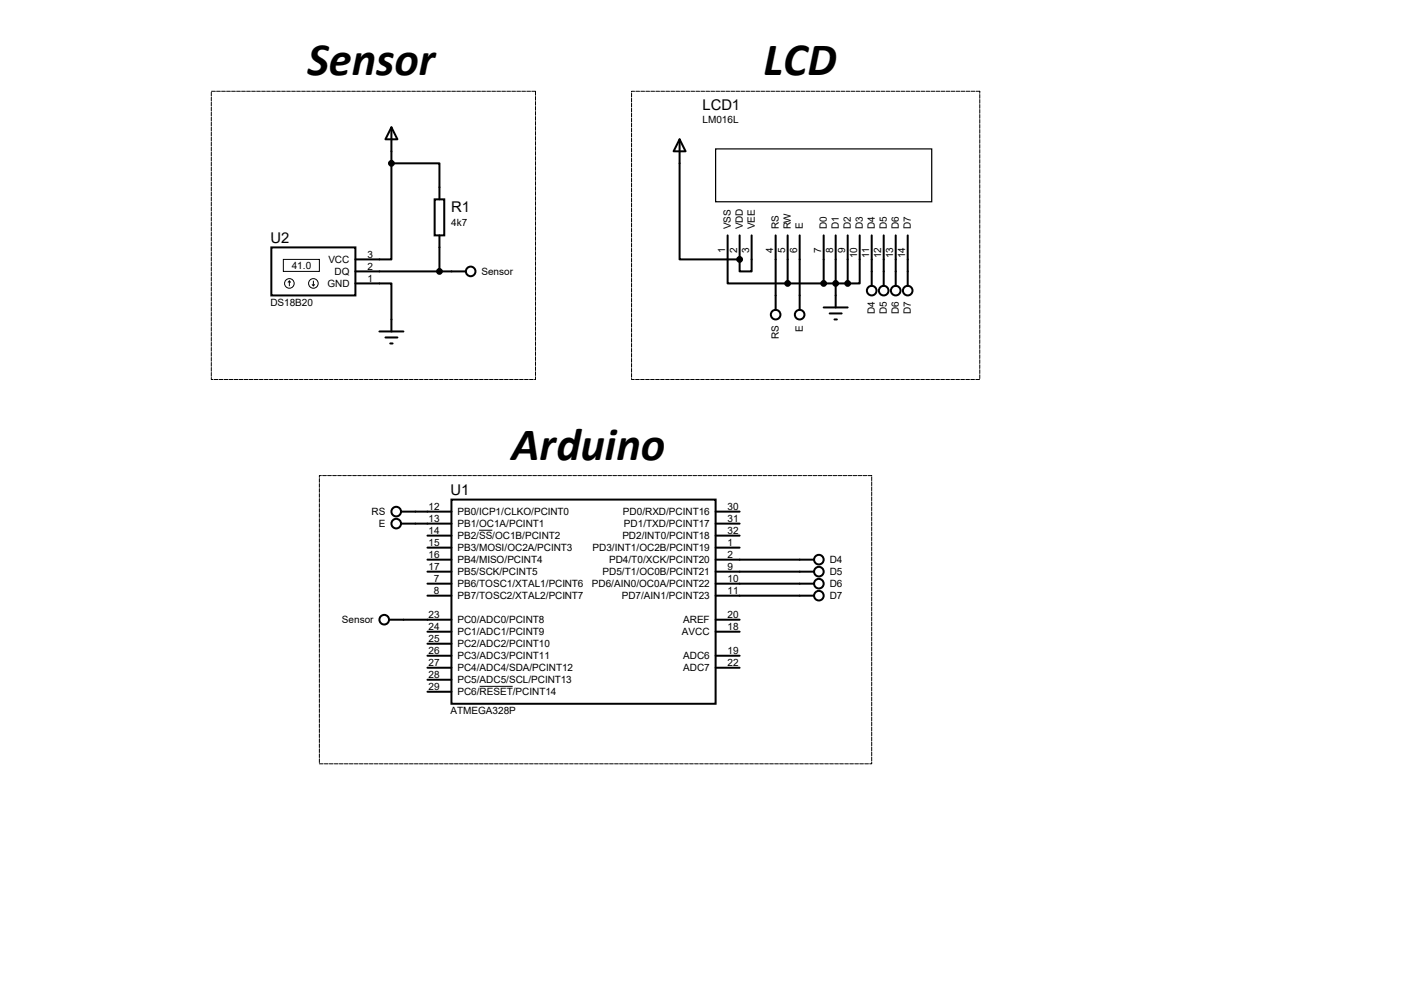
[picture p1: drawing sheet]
<svg xmlns="http://www.w3.org/2000/svg" width="297mm" height="210mm" viewBox="0 0 297 210" stroke-linecap="round" stroke-linejoin="round" font-family="sans-serif">
<g fill="none" stroke="#000" stroke-width=".42">
<path d="M82.8 26.9l1.3 2.6h-2.6zM82.8 34.5v20.4h-7.6M82.8 34.5h10.2v7.7M82.8 26.9v7.6M143.8 29.5l1.2 2.5h-2.5zM143.8 29.5v25.4h12.7M57.4 52.3h17.8v10.2h-17.8zM75.2 59.9h7.6v10.2M75.2 57.4h23.4M91.9 42.2h2.1v7.6h-2.1zM93 49.8v7.6M153.9 49.8v10.1h12.7"/>
<path d="M156.5 49.8v5.1M159 49.8v7.6h-2.5v-2.5M164.1 49.8v15.7M166.6 59.9h12.7M166.6 49.8v10.1M169.2 49.8v15.7M174.2 49.8v10.1M176.8 49.8v15.2M179.3 49.8v10.1M181.9 49.8v10.1h-2.6M184.4 49.8v10.7M186.9 49.8v10.7"/>
<path d="M189.5 49.8v10.7M192 49.8v10.7M80.3 70.1h5M81.5 71.4h2.6M82.5 72.6h.6M174.2 65h5.1M175.5 66.3h2.6M176.5 67.6h.5M84.8 108.2h10.7M84.8 110.7h10.7M90.4 118.4h5.1M90.4 115.8h5.1"/>
<path d="M90.4 113.3h5.1M95.5 105.7h55.9v43.1h-55.9zM151.4 108.2h5.1M151.4 110.7h5.1M151.4 118.4h20.8M151.4 115.8h5.1M151.4 113.3h5.1M82.3 131.1h13.2M90.4 126h5.1M90.4 123.4h5.1M90.4 120.9h5.1M90.4 138.7h5.1"/>
<path d="M90.4 136.1h5.1M90.4 133.6h5.1M151.4 131.1h5.1M151.4 126h20.8M151.4 123.4h20.8M151.4 120.9h20.8M151.4 138.7h5.1M151.4 133.6h5.1M90.4 146.3h5.1M90.4 143.8h5.1M90.4 141.2h5.1M151.4 141.2h5.1"/>
<circle cx="99.6" cy="57.4" r="1.02"/>
<circle cx="164.1" cy="66.5" r="1.02"/>
<circle cx="169.2" cy="66.5" r="1.02"/>
<circle cx="184.4" cy="61.5" r="1.02"/>
<circle cx="186.9" cy="61.5" r="1.02"/>
<circle cx="189.5" cy="61.5" r="1.02"/>
<circle cx="192" cy="61.5" r="1.02"/>
<circle cx="83.8" cy="110.7" r="1.02"/>
<circle cx="83.8" cy="108.2" r="1.02"/>
<circle cx="173.2" cy="118.4" r="1.02"/>
<circle cx="81.3" cy="131.1" r="1.02"/>
<circle cx="173.2" cy="123.4" r="1.02"/>
<circle cx="173.2" cy="126" r="1.02"/>
<circle cx="173.2" cy="120.9" r="1.02"/>
</g>
<circle cx="156.5" cy="54.9" r=".21" fill="#000"/>
<g fill="none" stroke="#000" stroke-width=".21">
<path d="M59.9 54.9h7.7v2.5h-7.7zM61.2 59.4l.3 .3M61.2 59.4l-.2 .3M61.2 59.4v1.1M66.3 59.4v1.1M66 60.2l.3 .3M66.5 60.2l-.2 .3M101.3 112.1h2.8M101.5 145.2h7"/>
<circle cx="61.2" cy="59.9" r="1.02"/>
<circle cx="66.3" cy="59.9" r="1.02"/>
</g>
<path d="M151.4 31.5h45.7v11.2h-45.7z" fill="none" stroke="#000" stroke-width=".25"/>
<g fill="#000" stroke="#000" stroke-width=".42">
<circle cx="82.8" cy="34.5" r=".51"/>
<circle cx="93" cy="57.4" r=".51"/>
<circle cx="156.5" cy="54.9" r=".51"/>
<circle cx="166.6" cy="59.9" r=".51"/>
<circle cx="174.2" cy="59.9" r=".51"/>
<circle cx="176.8" cy="59.9" r=".51"/>
<circle cx="179.3" cy="59.9" r=".51"/>
</g>
<path d="M44.7 19.3h68.6v61h-68.6zM133.6 19.3h73.7v61h-73.7zM67.6 100.6h116.8v60.9h-116.8z" fill="none" stroke="#000" stroke-width=".21" stroke-dasharray=".8 .3"/>
<g font-size="9.8">
<text x="65" y="16">Sensor</text>
<text x="161.5" y="16">LCD</text>
<text x="108.2" y="97.2">Arduino</text>
</g>
<g font-size="3.1">
<text x="148.6" y="23.2">LCD1</text>
<text x="95.5" y="44.8">R1</text>
<text x="57.2" y="51.4">U2</text>
<text x="95.3" y="104.8">U1</text>
</g>
<g font-size="2.1">
<text x="148.6" y="26.1">LM016L</text>
<text x="95.5" y="47.7">4k7</text>
<text x="153.4" y="53.5" transform="rotate(-90 153.4 53.5)">1</text>
<text x="154.6" y="48.5" transform="rotate(-90 154.6 48.5)">VSS</text>
<text x="156" y="53.5" transform="rotate(-90 156 53.5)">2</text>
<text x="157.1" y="48.5" transform="rotate(-90 157.1 48.5)">VDD</text>
<text x="158.5" y="53.5" transform="rotate(-90 158.5 53.5)">3</text>
<text x="159.7" y="48.5" transform="rotate(-90 159.7 48.5)">VEE</text>
<text x="163.6" y="53.5" transform="rotate(-90 163.6 53.5)">4</text>
<text x="164.8" y="48.5" transform="rotate(-90 164.8 48.5)">RS</text>
<text x="166.1" y="53.5" transform="rotate(-90 166.1 53.5)">5</text>
<text x="167.3" y="48.5" transform="rotate(-90 167.3 48.5)">RW</text>
<text x="168.7" y="53.5" transform="rotate(-90 168.7 53.5)">6</text>
<text x="169.8" y="48.5" transform="rotate(-90 169.8 48.5)">E</text>
<text x="173.7" y="53.5" transform="rotate(-90 173.7 53.5)">7</text>
<text x="174.9" y="48.5" transform="rotate(-90 174.9 48.5)">D0</text>
<text x="176.3" y="53.5" transform="rotate(-90 176.3 53.5)">8</text>
<text x="177.5" y="48.5" transform="rotate(-90 177.5 48.5)">D1</text>
<text x="178.8" y="53.5" transform="rotate(-90 178.8 53.5)">9</text>
<text x="180" y="48.5" transform="rotate(-90 180 48.5)">D2</text>
<text x="182.5" y="48.5" transform="rotate(-90 182.5 48.5)">D3</text>
<text x="185.1" y="48.5" transform="rotate(-90 185.1 48.5)">D4</text>
<text x="187.6" y="48.5" transform="rotate(-90 187.6 48.5)">D5</text>
<text x="190.2" y="48.5" transform="rotate(-90 190.2 48.5)">D6</text>
<text x="192.7" y="48.5" transform="rotate(-90 192.7 48.5)">D7</text>
<text x="61.7" y="56.9">41.0</text>
<text x="69.5" y="55.6">VCC</text>
<text x="70.8" y="58.2">DQ</text>
<text x="77.7" y="57">2</text>
<text x="77.7" y="54.5">3</text>
<text x="77.7" y="59.6">1</text>
<text x="101.9" y="58.2">Sensor</text>
<text x="181.4" y="54.7" transform="rotate(-90 181.4 54.7)">10</text>
<text x="183.9" y="54.5" transform="rotate(-90 183.9 54.5)">11</text>
<text x="186.4" y="54.7" transform="rotate(-90 186.4 54.7)">12</text>
<text x="189" y="54.7" transform="rotate(-90 189 54.7)">13</text>
<text x="191.5" y="54.7" transform="rotate(-90 191.5 54.7)">14</text>
<text x="57.2" y="64.6">DS18B20</text>
<text x="69.3" y="60.7">GND</text>
<text x="164.8" y="71.8" transform="rotate(-90 164.8 71.8)">RS</text>
<text x="169.8" y="70.2" transform="rotate(-90 169.8 70.2)">E</text>
<text x="185.1" y="66.4" transform="rotate(-90 185.1 66.4)">D4</text>
<text x="187.6" y="66.4" transform="rotate(-90 187.6 66.4)">D5</text>
<text x="190.2" y="66.4" transform="rotate(-90 190.2 66.4)">D6</text>
<text x="192.7" y="66.4" transform="rotate(-90 192.7 66.4)">D7</text>
<text x="90.6" y="107.8">12</text>
<text x="153.9" y="107.8">30</text>
<text x="78.6" y="109">RS</text>
<text x="80.1" y="111.5">E</text>
<text x="90.6" y="110.4">13</text>
<text x="90.6" y="112.9">14</text>
<text x="96.8" y="109">PB0/ICP1/CLKO/PCINT0</text>
<text x="96.8" y="111.5">PB1/OC1A/PCINT1</text>
<text x="131.8" y="109">PD0/RXD/PCINT16</text>
<text x="132" y="111.5">PD1/TXD/PCINT17</text>
<text x="153.9" y="112.9">32</text>
<text x="153.9" y="110.4">31</text>
<text x="90.6" y="115.4">15</text>
<text x="90.6" y="118">16</text>
<text x="96.8" y="116.6">PB3/MOSI/OC2A/PCINT3</text>
<text x="96.8" y="114">PB2/SS/OC1B/PCINT2</text>
<text x="96.8" y="119.1">PB4/MISO/PCINT4</text>
<text x="125.3" y="116.6">PD3/INT1/OC2B/PCINT19</text>
<text x="128.9" y="119.1">PD4/T0/XCK/PCINT20</text>
<text x="131.7" y="114">PD2/INT0/PCINT18</text>
<text x="153.9" y="118">2</text>
<text x="153.9" y="115.4">1</text>
<text x="175.5" y="119.1">D4</text>
<text x="90.6" y="120.5">17</text>
<text x="91.8" y="125.6">8</text>
<text x="91.8" y="123.1">7</text>
<text x="96.8" y="121.7">PB5/SCK/PCINT5</text>
<text x="96.8" y="124.2">PB6/TOSC1/XTAL1/PCINT6</text>
<text x="125.2" y="124.2">PD6/AIN0/OC0A/PCINT22</text>
<text x="127.5" y="121.7">PD5/T1/OC0B/PCINT21</text>
<text x="153.9" y="123.1">10</text>
<text x="153.9" y="120.5">9</text>
<text x="153.9" y="125.6">11</text>
<text x="175.5" y="124.2">D6</text>
<text x="175.5" y="121.7">D5</text>
<text x="72.3" y="131.8">Sensor</text>
<text x="90.6" y="130.7">23</text>
<text x="96.8" y="126.7">PB7/TOSC2/XTAL2/PCINT7</text>
<text x="96.8" y="131.8">PC0/ADC0/PCINT8</text>
<text x="131.5" y="126.7">PD7/AIN1/PCINT23</text>
<text x="144.5" y="131.8">AREF</text>
<text x="153.9" y="130.7">20</text>
<text x="175.5" y="126.7">D7</text>
<text x="90.6" y="135.8">25</text>
<text x="90.6" y="133.2">24</text>
<text x="96.8" y="136.9">PC2/ADC2/PCINT10</text>
<text x="96.8" y="134.4">PC1/ADC1/PCINT9</text>
<text x="144.3" y="134.4">AVCC</text>
<text x="153.9" y="133.2">18</text>
<text x="90.6" y="143.4">28</text>
<text x="90.6" y="140.8">27</text>
<text x="90.6" y="138.3">26</text>
<text x="96.8" y="142">PC4/ADC4/SDA/PCINT12</text>
<text x="96.8" y="139.4">PC3/ADC3/PCINT11</text>
<text x="144.5" y="139.4">ADC6</text>
<text x="144.5" y="142">ADC7</text>
<text x="153.9" y="138.3">19</text>
<text x="153.9" y="140.8">22</text>
<text x="90.6" y="145.9">29</text>
<text x="96.8" y="147.1">PC6/RESET/PCINT14</text>
<text x="96.8" y="144.5">PC5/ADC5/SCL/PCINT13</text>
<text x="95.3" y="151">ATMEGA328P</text>
</g>
</svg>
